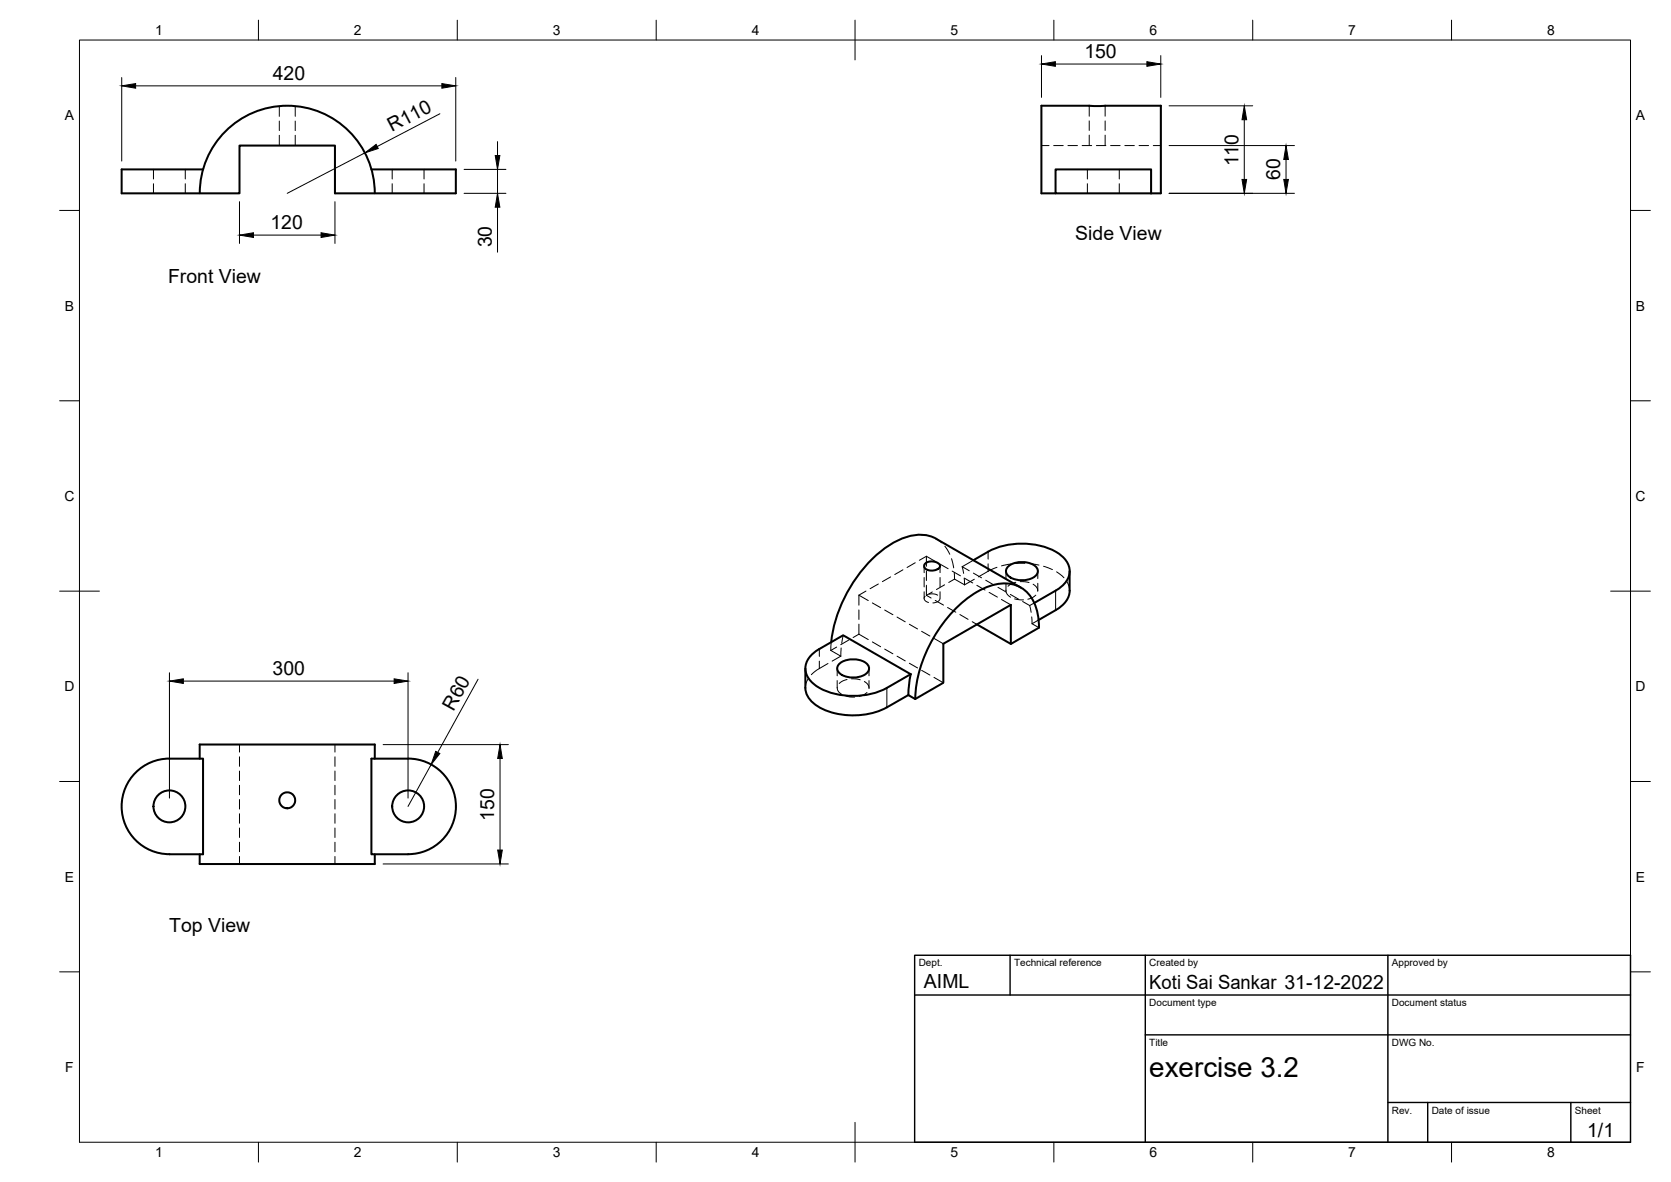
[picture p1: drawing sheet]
<svg xmlns="http://www.w3.org/2000/svg" width="420mm" height="297mm" viewBox="0 0 420 297" stroke-linecap="round" stroke-linejoin="round" font-family="sans-serif">
<!-- layer: Visible -->
<g fill="none" stroke="#000" stroke-width=".51">
<path d="M50.2 48.6a22 22 0 0 1 22-22 22 22 0 0 1 22 22M51.1 42.6h-20.5v6h29.6v-12h24v12h30.4v-6h-21.2M265.4 48.6h-3.5v-22h30v22h-2.5M265.4 42.6h24v6h-24zM248.5 138.6l-3.7 2.2M248.5 138.6a18.4 18.4 0 0 1 18 .7 4.8 4.8 0 0 1 0 8.4l-6.5 3.8M232.6 141.6l.8-.4 1.3-.1 1.3 .5 .3 .4v.4l-.3 .5-.8 .4h-1.5l-.7-.2-.6-.6v-.5zM245.6 156.9l8.6 4.9 7-4.1a12 12 0 0 0-3.5-9.4 9.6 9.6 0 0 0-10.4-.4 32.4 32.4 0 0 0-15 17.5 28.7 28.7 0 0 0-2.2 10.3M253.5 142.3a5.6 5.6 0 0 1 7.2 .5 1.93 1.93 0 0 1-1.5 2.6 5.6 5.6 0 0 1-6-1.1 1.49 1.49 0 0 1 .3-2zM256.6 147.6l-21.2-12.2a10.3 10.3 0 0 0-9.9 .5 33.3 33.3 0 0 0-14.8 18.1l-1.3 4.4-.4 3M268.9 143.5v4.9M269 148.4a6 6 0 0 1-3.6 4.9l-4.3 2.5"/>
<path d="M202.5 168v4.9a6.3 6.3 0 0 0 4.1 5.2 19 19 0 0 0 16.4-.3M206 163.1l6-3.5 17 9.8M206 163.1a5.6 5.6 0 0 0-3.4 5.8 7.3 7.3 0 0 0 4.6 4.5 19.1 19.1 0 0 0 15.8-.5M211.1 166.8a5.6 5.6 0 0 1 7.2 .4 1.93 1.93 0 0 1-1.6 2.7 5.6 5.6 0 0 1-6-1.2 1.49 1.49 0 0 1 .4-1.9zM229 169.4l-6 3.5M229 169.4l-.5 3.1-.1 2.2M254.2 161.8v-9.8l-17 9.8v9.8l-7.1 4.1-1.7-1-5.4 3.1M42.6 190.7h8.5v24h-8.5M42.6 190.6a12 12 0 0 0-12 12 12 12 0 0 0 12 12.1M50.2 190.7v-3.6h44v3.6M102.6 190.7h-9.2v24h9.2M102.6 190.6a12 12 0 0 1 12 12 12 12 0 0 1-12 12.1"/>
<path d="M50.2 214.7v2.4h44v-2.4"/>
<circle cx="42.6" cy="202.6" r="4"/>
<circle cx="72.2" cy="201.1" r="2"/>
<circle cx="102.6" cy="202.6" r="4"/>
</g>
<!-- layer: Hidden -->
<g fill="none" stroke="#000" stroke-width=".25">
<path d="M70.2 26.7v2.5M70.2 30.4v2.4M70.2 34v2.6M74.2 26.7v2.5M74.2 30.4v2.4M74.2 34v2.6M261.9 36.6h1.9M264.9 36.6h2.4M268.5 36.6h2.4M272.1 36.6h2.4M273.9 26.6v2.6M273.9 30.4v2.4"/>
<path d="M273.9 34v2.6M275.7 36.6h2.4M277.9 26.6v2.6M277.9 30.4v2.4M277.9 34v2.6M279.3 36.6h2.3M282.8 36.6h2.4M286.4 36.6h2.4M290 36.6h1.9M38.6 42.6v2.4M38.6 46.2v2.4M46.6 42.6v2.4"/>
<path d="M46.6 46.2v2.4M98.6 42.6v2.4M98.6 46.2v2.4M106.6 42.6v2.4M106.6 46.2v2.4M273.4 42.6v2.4M273.4 46.2v2.4M281.4 42.6v2.4M281.4 46.2v2.4M232.9 139.8l-1.7 1M232.9 139.8l2.4 1.3M232.9 139.8v2.5"/>
<path d="M235.4 135.4l1.3 1M237.6 137.3l1.2 2M212 159.6l-.4 2.1M216 159.4l-1.5 .8M216 159.4l2.3 1.3M216 149.6v2.5M216 153.3v2.4M216 156.9v2.5M216 149.6l2.3 1.3M217.7 148.5l-1.7 1.1M219.4 151.5l2 1.2M220.9 146.8l-2.1 1.1"/>
<path d="M222.4 153.3l2.1 1.2M223.9 145l-2 1.2M225.6 155.1l2 1.2M227 143.2l-2 1.2M228.6 156.9l2.1 1.2M230.1 141.4l-2 1.2M231.7 158.7l2.1 1.1M232.4 142.2v1.7M232.4 145.1v2.4M232.4 148.7v1.7M232.6 149.8a.98 .98 0 0 0-.1 1.1 .98 .98 0 0 0 1 .5M232.9 149.6l1.2 .7"/>
<path d="M232.9 143.5v2.4M232.9 147.1v2.5M233.6 149.3h1.2l1 .3M234.4 148.8l-1.5 .8M235.2 150.9l2 1.2M236.3 141.7l2.1 1.2M236.3 150.4a1.65 1.65 0 0 1-1.7 1.1M236.4 142.2v1.7M236.4 145.1v2.4M236.4 148.7v1.7M237.5 147l-2 1.2M238.3 152.7l2 1.1"/>
<path d="M239.2 140.4l.6 2.3M239.4 143.5l2.1 1.2M239.9 143.9l.1 1.6M240 145.5l-1.5 .9M240 145.5l2.5 1.5M241.4 154.4l2 1.2M241.9 142.4l.4 1.7M241.9 142.4l1.8 1M242.4 145.3l.1 1.7M242.5 145.3l2.1 1.2M244.5 156.2l1.1 .7M244.8 144l2 1.2"/>
<path d="M244.8 140.8l-2.9 1.6M245 145.6l-2.5 1.4M245.6 147.1l2.1 1.2M247.8 145.8l2.1 1.2M248.7 148.9l2.1 1.2M250.7 142.6l-1.5 .6-3.2 1.8M250.9 147.6l2.1 1.2M251.8 150.7l2.4 1.3M252.9 148.3l.3 1 .9 .8M252.9 143.5v1.9M252.9 146.6v1.8M254 149.4l2.1 1.2"/>
<path d="M254.1 141.7l-2.3 .5M255.1 150.5l2.2 .2M255.4 146.3l-1.3 .5-.7 .5M256.5 146.2l2.2 .2M257.1 151.2l1.8 1M257.7 141.6h-2.4M258.9 141.6l2.3 .4M258.9 152.2l.4 1.7M259.4 155l.1 1.7M259.5 156.7l1.7 1M259.8 146.8l.9 .8 .2 1M260 151.5l-1.1 .7"/>
<path d="M260.4 149.6l-.6 .5-1.4 .5M260.9 143.5v1.9M260.9 146.6v1.8M261.1 155.8l-1.6 .9M262.4 142.3l2.2 .8M265.7 143.7l1.8 1.5M268.2 146.1l.6 1.2 .1 1.1M203.3 170.5l-.7 1.3-.1 1.1M208.2 166.7l-2.8 1.7-1.4 1.2M208.9 163.5l2.5 1.4M209 161.4l-.1 2.1M210.4 162.6l-1.5 .9"/>
<path d="M210.5 168v1.8M210.5 171v1.9M210.5 172.7l.3 1 .9 .8M211.4 164.9l-2.2 1.2M211.5 162.8l-.1 2.1M212.7 174.9l2.2 .3M213 170.8l-1.3 .4-.7 .6M213.5 160.8l-2.1 1.2M214.1 170.6l2.2 .2M217.3 171.3l.9 .8 .3 .9M218 174l-1.1 .7-.9 .3M218.5 168v1.8"/>
<path d="M218.5 171v1.9M219.4 161.3l2 1.2M222.4 163.1l2.1 1.2M225.6 164.9l2 1.2M228.6 166.7l2.1 1.2M231.7 168.5l2.1 1.1M234.8 170.2l2.4 1.4M234.8 160.4l2.4 1.4M60.2 187.1v1.9M60.2 190.2v2.4M60.2 193.8v2.4M60.2 197.3v2.4"/>
<path d="M84.2 187.1v1.9M84.2 190.2v2.4M84.2 193.8v2.4M84.2 197.3v2.4M60.2 200.9v2.4M60.2 204.5v2.4M60.2 208.1v2.4M60.2 211.7v2.3M60.2 215.2v1.9M84.2 200.9v2.4M84.2 204.5v2.4M84.2 208.1v2.4"/>
<path d="M84.2 211.7v2.3M84.2 215.2v1.9"/>
</g>
<!-- layer: Visible Narrow -->
<path d="M265.4 148.4v4.9M223 172.9v4.9" fill="none" stroke="#000" stroke-width=".25"/>
<!-- layer: Hidden Narrow -->
<path d="M248.5 138.6v1.9M248.5 141.7v1.9M206 163.1v1.9M206 166.1v1.9" fill="none" stroke="#000" stroke-width=".25"/>
<!-- layer: BORDER -->
<g fill="none" stroke="#000" stroke-width=".25">
<path d="M20 10.1h390v276.9h-390zM65 5.1v5M115 5.1v5M165 5.1v5M215 5.1v10M265 5.1v5M315 5.1v5M365 5.1v5M15 52.9h5M410 52.9h5M15 100.7h5M410 100.7h5"/>
<path d="M15 148.6h10M405 148.6h10M15 196.4h5M410 196.4h5M15 244.2h5M410 244.2h5M65 287v5M115 287v5M165 287v5M215 282.1v9.9M265 287v5M315 287v5"/>
<path d="M365 287v5"/>
</g>
<!-- layer: TITLEBLOCK -->
<path d="M230 240.1h180v46.9h-180zM230 250h180M254 240.1v9.9M288 240.1v46.9M349 240.1v46.9M288 260.1h122M349 277.1h61M359 277.1v9.9M395 277.1v9.9" fill="none" stroke="#000" stroke-width=".36"/>
<!-- layer: FD_Dimensions -->
<g fill="none" stroke="#000" stroke-width=".25">
<path d="M30.6 19.5v21M114.6 19.5v21M261.9 14v10.5M265.4 16.1h23M291.9 14v10.5M34.1 21.6h77M91.7 38.4l-19.5 10.2M110.6 28.6l-15.8 8.2M125.1 35.6v3.5M294 26.6h21M294 36.6h31.5M312.9 30.1v15"/>
<path d="M60.2 50.7v10.5M63.7 59.1h17M84.2 50.7v10.5M116.7 42.6h10.5M116.7 48.6h10.5M125.1 42.6v6M125.1 52.1v11.3M294 48.6h31.5M323.4 40.1v5M42.6 169.1v31.5M46.1 171.2h53M102.6 169.1v31.5"/>
<path d="M120.2 170.7l-10.1 18.4M96.3 187.1h31.5M108.4 192.2l-5.8 10.5M125.7 190.6v23M96.3 217.1h31.5"/>
</g>
<g fill="#000" stroke="#000" stroke-width=".25">
<path d="M261.9 16.1l3.5-.6v1.2zM288.4 15.5l3.5 .6-3.5 .6zM30.6 21.6l3.5-.6v1.2zM91.7 38.4l2.9-2.1 .5 1zM111.1 21l3.5 .6-3.5 .6zM124.5 39.1h1.2l-.6 3.5zM312.9 26.6l.6 3.5h-1.2zM60.2 59.1l3.5-.6v1.2zM80.7 58.5l3.5 .6-3.5 .6zM125.1 48.6l.6 3.5h-1.2zM312.3 45.1h1.2l-.6 3.5zM323.4 36.6l.6 3.5h-1.2z"/>
<path d="M322.8 45.1h1.2l-.6 3.5zM42.6 171.2l3.5-.6v1.2zM99.1 170.6l3.5 .6-3.5 .6zM109.6 188.8l1 .6-2.2 2.8zM125.7 187.1l.6 3.5h-1.2zM125.1 213.6h1.2l-.6 3.5z"/>
</g>
<text font-size="7" x="289" y="270.6">exercise 3.2</text>
<g font-size="4.9">
<text x="272.6" y="14.6">150</text>
<text x="68.6" y="20.1">420</text>
<text x="98.6" y="33.2" transform="rotate(-28 98.6 33.2)">R110</text>
<text x="311.4" y="41.8" transform="rotate(-90 311.4 41.8)">110</text>
<text x="321.9" y="45.3" transform="rotate(-90 321.9 45.3)">60</text>
<text x="68" y="57.6">120</text>
<text x="123.6" y="62.2" transform="rotate(-90 123.6 62.2)">30</text>
<text x="270.4" y="60.4">Side View</text>
<text x="42.3" y="71">Front View</text>
<text x="68.5" y="169.7">300</text>
<text x="114" y="178.9" transform="rotate(-61 114 178.9)">R60</text>
<text x="124.3" y="206.3" transform="rotate(-90 124.3 206.3)">150</text>
<text x="42.5" y="234.1">Top View</text>
<text x="232.3" y="248.3">AIML</text>
<text x="289" y="248.5">Koti Sai Sankar 31-12-2022</text>
<text x="399.1" y="285.7">1/1</text>
</g>
<g font-size="3.5">
<text x="39" y="8.8">1</text>
<text x="89" y="8.8">2</text>
<text x="139" y="8.8">3</text>
<text x="189" y="8.8">4</text>
<text x="239" y="8.8">5</text>
<text x="289" y="8.8">6</text>
<text x="339" y="8.8">7</text>
<text x="389" y="8.8">8</text>
<text x="16.3" y="30.2">A</text>
<text x="411.3" y="30.2">A</text>
<text x="16.3" y="78">B</text>
<text x="411.3" y="78">B</text>
<text x="16.2" y="125.9">C</text>
<text x="411.2" y="125.9">C</text>
<text x="16.2" y="173.7">D</text>
<text x="411.2" y="173.7">D</text>
<text x="16.3" y="221.6">E</text>
<text x="411.3" y="221.6">E</text>
<text x="16.4" y="269.4">F</text>
<text x="411.4" y="269.4">F</text>
<text x="39" y="290.8">1</text>
<text x="89" y="290.8">2</text>
<text x="139" y="290.8">3</text>
<text x="189" y="290.8">4</text>
<text x="239" y="290.8">5</text>
<text x="289" y="290.8">6</text>
<text x="339" y="290.8">7</text>
<text x="389" y="290.8">8</text>
</g>
<g font-size="2.5">
<text x="231" y="242.9">Dept.</text>
<text x="255" y="242.9">Technical reference</text>
<text x="289" y="242.9">Created by</text>
<text x="350" y="242.9">Approved by</text>
<text x="289" y="252.8">Document type</text>
<text x="350" y="252.8">Document status</text>
<text x="289" y="262.9">Title</text>
<text x="350" y="262.9">DWG No.</text>
<text x="350" y="279.9">Rev.</text>
<text x="360" y="279.9">Date of issue</text>
<text x="396" y="279.9">Sheet</text>
</g>
</svg>
